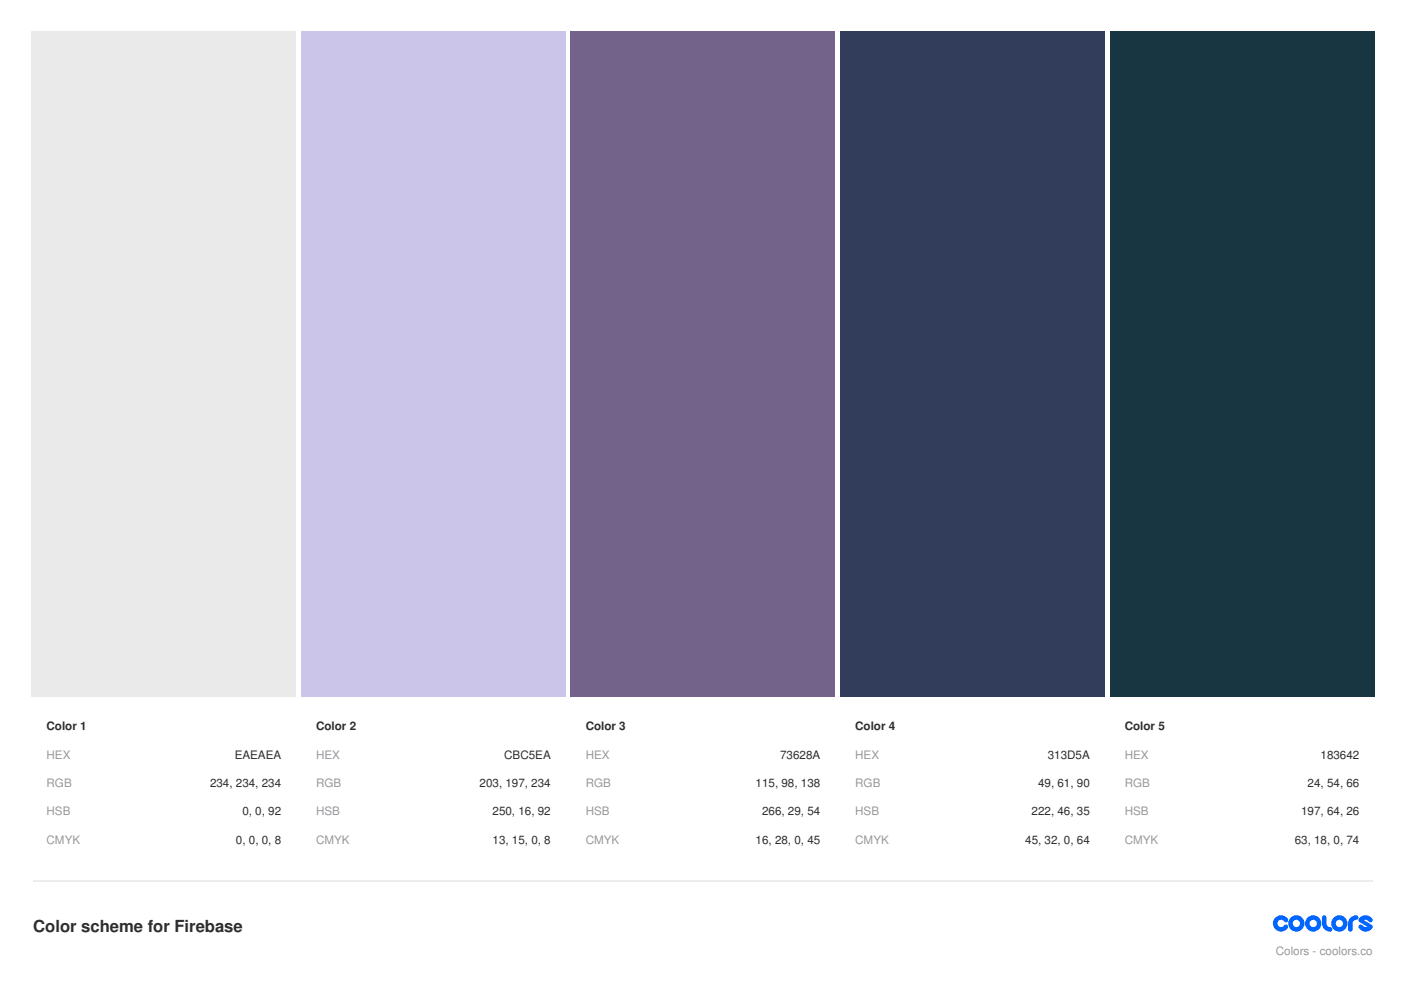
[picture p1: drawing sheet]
<svg xmlns="http://www.w3.org/2000/svg" width="297mm" height="210mm" viewBox="0 0 297 210" stroke-linecap="round" stroke-linejoin="round" font-family="sans-serif">
<path d="M6.7 6.7h56.1v173.9h-56.1z" fill="#eaeaea"/>
<path d="M6.3 147.8h56.8v33.2h-56.8z" fill="#fff"/>
<path d="M63.9 6.7h56v173.9h-56z" fill="#cbc5ea"/>
<path d="M63.5 147.8h56.8v33.2h-56.8z" fill="#fff"/>
<path d="M121 6.7h56.1v173.9h-56.1z" fill="#73628a"/>
<path d="M120.6 147.8h56.8v33.2h-56.8z" fill="#fff"/>
<path d="M178.2 6.7h56v173.9h-56z" fill="#313d5a"/>
<path d="M177.8 147.8h56.8v33.2h-56.8z" fill="#fff"/>
<path d="M235.3 6.7h56.1v173.9h-56.1z" fill="#183642"/>
<path d="M234.9 147.8h56.8v33.2h-56.8z" fill="#fff"/>
<path d="M7.1 186.8h283.9" fill="none" stroke="#ececec" stroke-width=".35"/>
<g fill="#06f">
<path d="M270.4 194.6a1.72 1.72 0 0 1 2.6 .2 .52 .52 0 0 1-.2 .8 .52 .52 0 0 1-.7-.4 .77 .77 0 0 0-1.1 .1 .77 .77 0 0 0 .2 1.1 .77 .77 0 0 0 1-.2 .48 .48 0 0 1 .7-.1 .48 .48 0 0 1 .1 .7 1.73 1.73 0 0 1-2.5 .3 1.73 1.73 0 0 1-.1-2.5z"/>
<path d="M280.5 194.1h.4l.3 .3v1.4a.77 .77 0 0 0 .8 .8 .48 .48 0 0 1 .5 .4 .48 .48 0 0 1-.5 .5 1.73 1.73 0 0 1-1.7-1.7v-1.3z"/>
<path d="M286.3 194.6l.8-.5h.4a.48 .48 0 0 1 .5 .4 .48 .48 0 0 1-.5 .5 .77 .77 0 0 0-.7 .8v1.2a.48 .48 0 0 1-.5 .5 .48 .48 0 0 1-.5-.5 2.69 2.69 0 0 1 .5-2.4z"/>
<path d="M288.4 194.5a1.72 1.72 0 0 1 2.6 .3 .52 .52 0 0 1-.3 .7 .52 .52 0 0 1-.7-.3l-.5-.2-.3 .1 1.6 1 .2 .2v.5a1.69 1.69 0 0 1-3-.3 .48 .48 0 0 1 .3-.5 .48 .48 0 0 1 .6 .2l.4 .3h.6l-1.8-1.2v-.5z"/>
<path d="M273.1 195.8a1.75 1.75 0 0 0 3.5 0 1.75 1.75 0 0 0-3.5 0zM274.1 195.8a.77 .77 0 0 1 1.5 0 .77 .77 0 0 1-1.5 0z"/>
<path d="M276.7 195.8a1.75 1.75 0 0 0 3.5 0 1.75 1.75 0 0 0-3.5 0zM277.7 195.8a.77 .77 0 0 1 1.5 0 .77 .77 0 0 1-1.5 0z"/>
<path d="M282.2 195.8a1.75 1.75 0 0 0 3.5 0 1.75 1.75 0 0 0-3.5 0zM283.2 195.8a.77 .77 0 0 1 1.5 0 .77 .77 0 0 1-1.5 0z"/>
</g>
<text font-size="3.5" fill="#2d2d2f" x="7.1" y="197.6">Color scheme for Firebase</text>
<g font-size="2.5" fill="#2d2d2f">
<text x="9.9" y="154.9">Color 1</text>
<text x="67" y="154.9">Color 2</text>
<text x="124.2" y="154.9">Color 3</text>
<text x="181.3" y="154.9">Color 4</text>
<text x="238.5" y="154.9">Color 5</text>
<text x="49.8" y="160.9">EAEAEA</text>
<text x="106.9" y="160.9">CBC5EA</text>
<text x="165.4" y="160.9">73628A</text>
<text x="222.2" y="160.9">313D5A</text>
<text x="280" y="160.9">183642</text>
<text x="44.5" y="166.9">234, 234, 234</text>
<text x="101.7" y="166.9">203, 197, 234</text>
<text x="160.2" y="166.9">115, 98, 138</text>
<text x="220.1" y="166.9">49, 61, 90</text>
<text x="277.3" y="166.9">24, 54, 66</text>
<text x="51.4" y="172.9">0, 0, 92</text>
<text x="104.4" y="172.9">250, 16, 92</text>
<text x="161.6" y="172.9">266, 29, 54</text>
<text x="218.7" y="172.9">222, 46, 35</text>
<text x="275.9" y="172.9">197, 64, 26</text>
<text x="50" y="178.9">0, 0, 0, 8</text>
<text x="104.4" y="178.9">13, 15, 0, 8</text>
<text x="160.2" y="178.9">16, 28, 0, 45</text>
<text x="217.4" y="178.9">45, 32, 0, 64</text>
<text x="274.5" y="178.9">63, 18, 0, 74</text>
</g>
<g font-size="2.5" fill="#97969c">
<text x="9.9" y="160.9">HEX</text>
<text x="67" y="160.9">HEX</text>
<text x="124.2" y="160.9">HEX</text>
<text x="181.3" y="160.9">HEX</text>
<text x="238.5" y="160.9">HEX</text>
<text x="9.9" y="166.9">RGB</text>
<text x="67" y="166.9">RGB</text>
<text x="124.2" y="166.9">RGB</text>
<text x="181.3" y="166.9">RGB</text>
<text x="238.5" y="166.9">RGB</text>
<text x="9.9" y="172.9">HSB</text>
<text x="67" y="172.9">HSB</text>
<text x="124.2" y="172.9">HSB</text>
<text x="181.3" y="172.9">HSB</text>
<text x="238.5" y="172.9">HSB</text>
<text x="9.9" y="178.9">CMYK</text>
<text x="67" y="178.9">CMYK</text>
<text x="124.2" y="178.9">CMYK</text>
<text x="181.3" y="178.9">CMYK</text>
<text x="238.5" y="178.9">CMYK</text>
<text x="270.5" y="202.5">Colors - coolors.co</text>
</g>
</svg>
